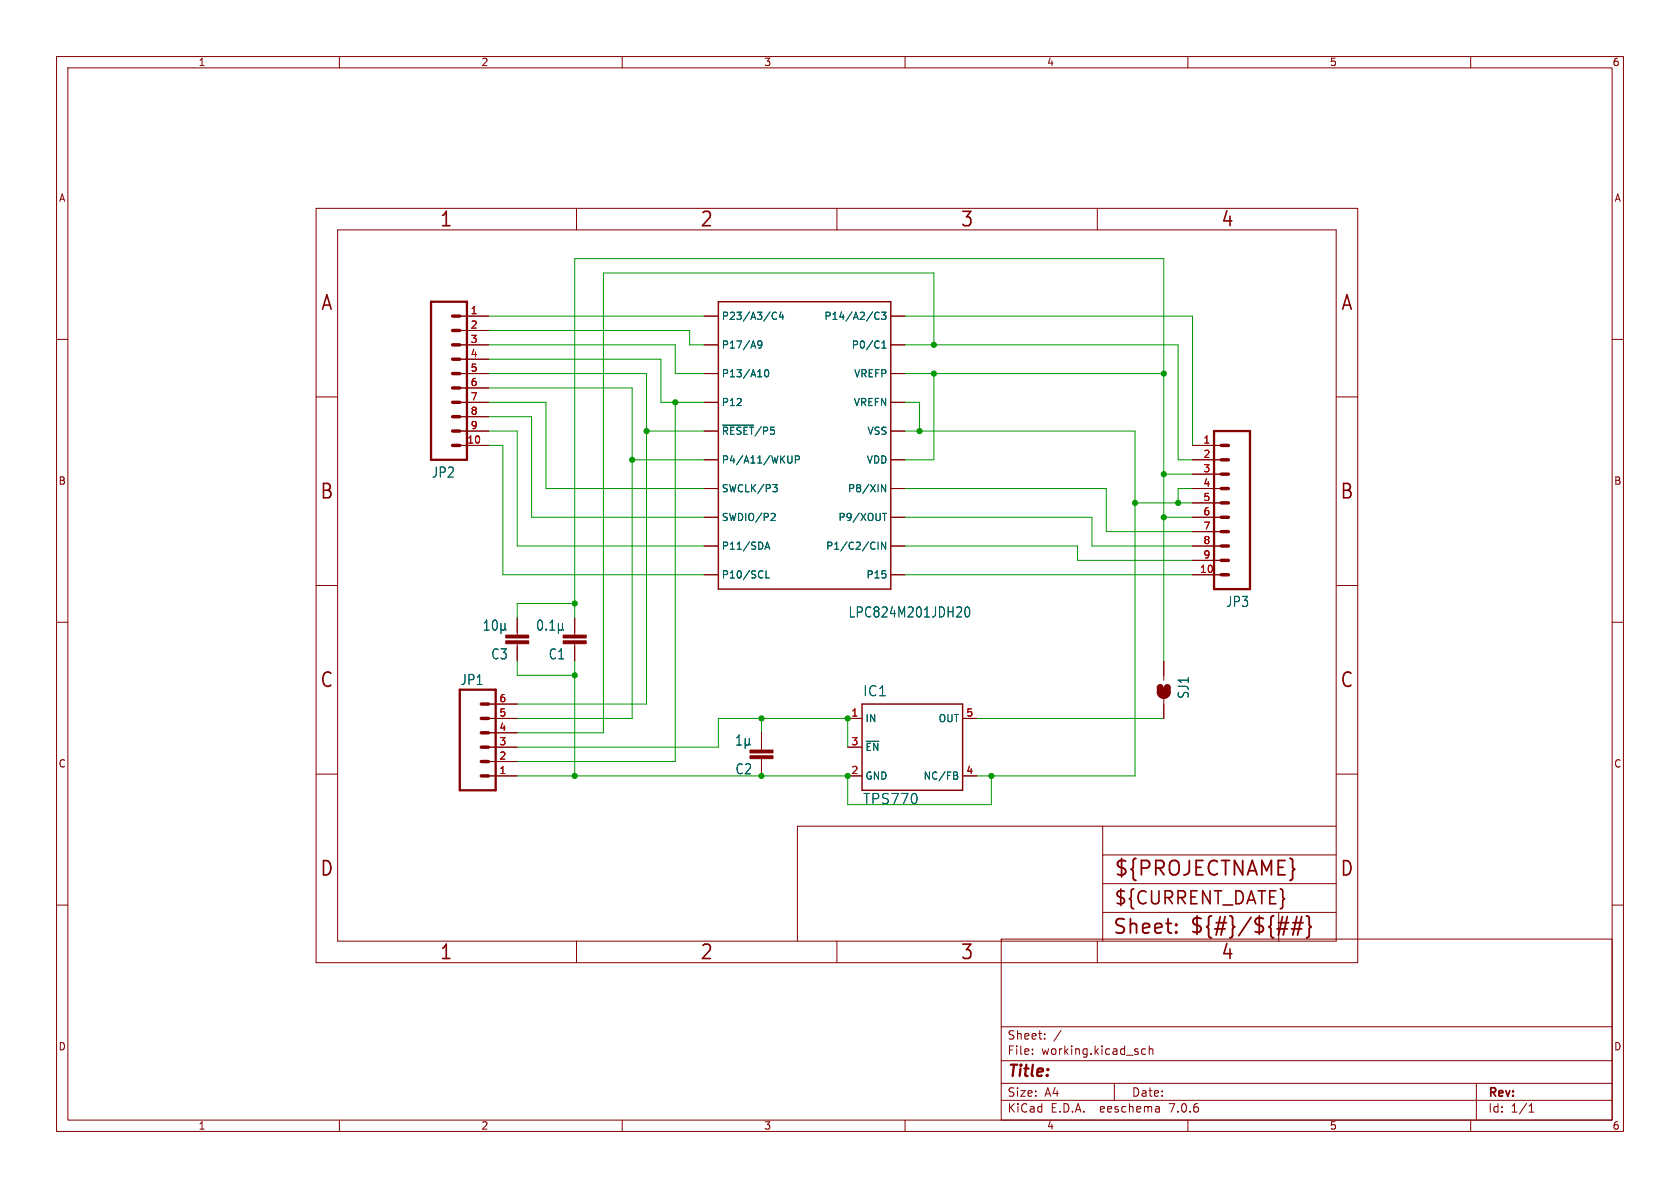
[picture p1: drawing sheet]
(kicad_sch (version 20230121) (generator eeschema)

 (paper "A4")

 (lib_symbols
  (symbol "working-eagle-import:C-EUC0603K" (in_bom yes) (on_board yes)
   (property "Reference" "C" (at 1.524 0.381 0) (effects (font (size 1.778 1.5113)) (justify left bottom)))
   (property "Value" "" (at 1.524 -4.699 0) (effects (font (size 1.778 1.5113)) (justify left bottom)))
   (property "Footprint" "working:C0603K" (at 0 0 0) (effects (font (size 1.27 1.27)) hide))
   (property "Datasheet" "" (at 0 0 0) (effects (font (size 1.27 1.27)) hide))
   (property "ki_locked" "" (at 0 0 0) (effects (font (size 1.27 1.27))))
   (symbol "C-EUC0603K_1_0"
    (rectangle (start -2.032 -2.032) (end 2.032 -1.524) (stroke (width 0) (type default)) (fill (type outline)))
    (rectangle (start -2.032 -1.016) (end 2.032 -0.508) (stroke (width 0) (type default)) (fill (type outline)))
    (polyline (pts (xy 0 -2.54) (xy 0 -2.032)) (stroke (width 0.1524) (type solid)) (fill (type none)))
    (polyline (pts (xy 0 0) (xy 0 -0.508)) (stroke (width 0.1524) (type solid)) (fill (type none)))
    (pin passive line (at 0 2.54 270) (length 2.54) (name "1" (effects (font (size 0 0)))) (number "1" (effects (font (size 0 0)))))
    (pin passive line (at 0 -5.08 90) (length 2.54) (name "2" (effects (font (size 0 0)))) (number "2" (effects (font (size 0 0)))))))
  (symbol "working-eagle-import:C-EUC0805K" (in_bom yes) (on_board yes)
   (property "Reference" "C" (at 1.524 0.381 0) (effects (font (size 1.778 1.5113)) (justify left bottom)))
   (property "Value" "" (at 1.524 -4.699 0) (effects (font (size 1.778 1.5113)) (justify left bottom)))
   (property "Footprint" "working:C0805K" (at 0 0 0) (effects (font (size 1.27 1.27)) hide))
   (property "Datasheet" "" (at 0 0 0) (effects (font (size 1.27 1.27)) hide))
   (property "ki_locked" "" (at 0 0 0) (effects (font (size 1.27 1.27))))
   (symbol "C-EUC0805K_1_0"
    (rectangle (start -2.032 -2.032) (end 2.032 -1.524) (stroke (width 0) (type default)) (fill (type outline)))
    (rectangle (start -2.032 -1.016) (end 2.032 -0.508) (stroke (width 0) (type default)) (fill (type outline)))
    (polyline (pts (xy 0 -2.54) (xy 0 -2.032)) (stroke (width 0.1524) (type solid)) (fill (type none)))
    (polyline (pts (xy 0 0) (xy 0 -0.508)) (stroke (width 0.1524) (type solid)) (fill (type none)))
    (pin passive line (at 0 2.54 270) (length 2.54) (name "1" (effects (font (size 0 0)))) (number "1" (effects (font (size 0 0)))))
    (pin passive line (at 0 -5.08 90) (length 2.54) (name "2" (effects (font (size 0 0)))) (number "2" (effects (font (size 0 0)))))))
  (symbol "working-eagle-import:DINA5_L" (in_bom yes) (on_board yes)
   (property "Reference" "#FRAME" (at 0 0 0) (effects (font (size 1.27 1.27)) hide))
   (property "Value" "" (at 0 0 0) (effects (font (size 1.27 1.27)) hide))
   (property "Footprint" "" (at 0 0 0) (effects (font (size 1.27 1.27)) hide))
   (property "Datasheet" "" (at 0 0 0) (effects (font (size 1.27 1.27)) hide))
   (property "ki_locked" "" (at 0 0 0) (effects (font (size 1.27 1.27))))
   (symbol "DINA5_L_1_0"
    (polyline (pts (xy 0 33.3375) (xy 3.81 33.3375)) (stroke (width 0) (type default)) (fill (type none)))
    (polyline (pts (xy 0 66.675) (xy 3.81 66.675)) (stroke (width 0) (type default)) (fill (type none)))
    (polyline (pts (xy 0 100.0125) (xy 3.81 100.0125)) (stroke (width 0) (type default)) (fill (type none)))
    (polyline (pts (xy 3.81 3.81) (xy 3.81 129.54)) (stroke (width 0) (type default)) (fill (type none)))
    (polyline (pts (xy 46.0375 0) (xy 46.0375 3.81)) (stroke (width 0) (type default)) (fill (type none)))
    (polyline (pts (xy 46.0375 129.54) (xy 46.0375 133.35)) (stroke (width 0) (type default)) (fill (type none)))
    (polyline (pts (xy 85.09 3.81) (xy 85.09 24.13)) (stroke (width 0.1016) (type solid)) (fill (type none)))
    (polyline (pts (xy 85.09 24.13) (xy 139.065 24.13)) (stroke (width 0.1016) (type solid)) (fill (type none)))
    (polyline (pts (xy 92.075 0) (xy 92.075 3.81)) (stroke (width 0) (type default)) (fill (type none)))
    (polyline (pts (xy 92.075 129.54) (xy 92.075 133.35)) (stroke (width 0) (type default)) (fill (type none)))
    (polyline (pts (xy 138.1125 0) (xy 138.1125 3.81)) (stroke (width 0) (type default)) (fill (type none)))
    (polyline (pts (xy 138.1125 129.54) (xy 138.1125 133.35)) (stroke (width 0) (type default)) (fill (type none)))
    (polyline (pts (xy 139.065 8.89) (xy 139.065 3.81)) (stroke (width 0.1016) (type solid)) (fill (type none)))
    (polyline (pts (xy 139.065 8.89) (xy 139.065 13.97)) (stroke (width 0.1016) (type solid)) (fill (type none)))
    (polyline (pts (xy 139.065 13.97) (xy 139.065 19.05)) (stroke (width 0.1016) (type solid)) (fill (type none)))
    (polyline (pts (xy 139.065 13.97) (xy 180.34 13.97)) (stroke (width 0.1016) (type solid)) (fill (type none)))
    (polyline (pts (xy 139.065 19.05) (xy 139.065 24.13)) (stroke (width 0.1016) (type solid)) (fill (type none)))
    (polyline (pts (xy 139.065 19.05) (xy 180.34 19.05)) (stroke (width 0.1016) (type solid)) (fill (type none)))
    (polyline (pts (xy 139.065 24.13) (xy 180.34 24.13)) (stroke (width 0.1016) (type solid)) (fill (type none)))
    (polyline (pts (xy 170.18 3.81) (xy 170.18 8.89)) (stroke (width 0.1016) (type solid)) (fill (type none)))
    (polyline (pts (xy 170.18 8.89) (xy 139.065 8.89)) (stroke (width 0.1016) (type solid)) (fill (type none)))
    (polyline (pts (xy 170.18 8.89) (xy 180.34 8.89)) (stroke (width 0.1016) (type solid)) (fill (type none)))
    (polyline (pts (xy 180.34 3.81) (xy 3.81 3.81)) (stroke (width 0) (type default)) (fill (type none)))
    (polyline (pts (xy 180.34 3.81) (xy 180.34 129.54)) (stroke (width 0) (type default)) (fill (type none)))
    (polyline (pts (xy 180.34 33.3375) (xy 184.15 33.3375)) (stroke (width 0) (type default)) (fill (type none)))
    (polyline (pts (xy 180.34 66.675) (xy 184.15 66.675)) (stroke (width 0) (type default)) (fill (type none)))
    (polyline (pts (xy 180.34 100.0125) (xy 184.15 100.0125)) (stroke (width 0) (type default)) (fill (type none)))
    (polyline (pts (xy 180.34 129.54) (xy 3.81 129.54)) (stroke (width 0) (type default)) (fill (type none)))
    (polyline (pts (xy 0 0) (xy 184.15 0) (xy 184.15 133.35) (xy 0 133.35) (xy 0 0)) (stroke (width 0) (type default)) (fill (type none)))
    (text "${#}/${##}" (at 154.305 5.08 0) (effects (font (size 2.54 2.54)) (justify left bottom)))
    (text "${CURRENT_DATE}" (at 140.97 10.16 0) (effects (font (size 2.286 2.286)) (justify left bottom)))
    (text "${PROJECTNAME}" (at 140.97 15.24 0) (effects (font (size 2.54 2.54)) (justify left bottom)))
    (text "1" (at 23.0188 1.905 0) (effects (font (size 2.54 2.286))))
    (text "1" (at 23.0188 131.445 0) (effects (font (size 2.54 2.286))))
    (text "2" (at 69.0563 1.905 0) (effects (font (size 2.54 2.286))))
    (text "2" (at 69.0563 131.445 0) (effects (font (size 2.54 2.286))))
    (text "3" (at 115.0938 1.905 0) (effects (font (size 2.54 2.286))))
    (text "3" (at 115.0938 131.445 0) (effects (font (size 2.54 2.286))))
    (text "4" (at 161.1313 1.905 0) (effects (font (size 2.54 2.286))))
    (text "4" (at 161.1313 131.445 0) (effects (font (size 2.54 2.286))))
    (text "A" (at 1.905 116.6813 0) (effects (font (size 2.54 2.286))))
    (text "A" (at 182.245 116.6813 0) (effects (font (size 2.54 2.286))))
    (text "B" (at 1.905 83.3438 0) (effects (font (size 2.54 2.286))))
    (text "B" (at 182.245 83.3438 0) (effects (font (size 2.54 2.286))))
    (text "C" (at 1.905 50.0063 0) (effects (font (size 2.54 2.286))))
    (text "C" (at 182.245 50.0063 0) (effects (font (size 2.54 2.286))))
    (text "D" (at 1.905 16.6688 0) (effects (font (size 2.54 2.286))))
    (text "D" (at 182.245 16.6688 0) (effects (font (size 2.54 2.286))))
    (text "Sheet:" (at 140.716 4.953 0) (effects (font (size 2.54 2.54)) (justify left bottom)))))
  (symbol "working-eagle-import:LPC824M201JDH20" (in_bom yes) (on_board yes)
   (property "Reference" "" (at 7.62 -27.94 0) (effects (font (size 1.778 1.5113)) (justify left bottom) hide))
   (property "Value" "" (at 7.62 -30.48 0) (effects (font (size 1.778 1.5113)) (justify left bottom)))
   (property "Footprint" "working:TSSOP20" (at 0 0 0) (effects (font (size 1.27 1.27)) hide))
   (property "Datasheet" "" (at 0 0 0) (effects (font (size 1.27 1.27)) hide))
   (property "ki_locked" "" (at 0 0 0) (effects (font (size 1.27 1.27))))
   (symbol "LPC824M201JDH20_1_0"
    (polyline (pts (xy -15.24 -25.4) (xy -15.24 25.4)) (stroke (width 0.254) (type solid)) (fill (type none)))
    (polyline (pts (xy -15.24 25.4) (xy 15.24 25.4)) (stroke (width 0.254) (type solid)) (fill (type none)))
    (polyline (pts (xy 15.24 -25.4) (xy -15.24 -25.4)) (stroke (width 0.254) (type solid)) (fill (type none)))
    (polyline (pts (xy 15.24 25.4) (xy 15.24 -25.4)) (stroke (width 0.254) (type solid)) (fill (type none)))
    (pin bidirectional line (at -17.78 22.86 0) (length 2.54) (name "P23/A3/C4" (effects (font (size 1.27 1.27)))) (number "1" (effects (font (size 0 0)))))
    (pin bidirectional line (at -17.78 -22.86 0) (length 2.54) (name "P10/SCL" (effects (font (size 1.27 1.27)))) (number "10" (effects (font (size 0 0)))))
    (pin bidirectional line (at 17.78 -22.86 180) (length 2.54) (name "P15" (effects (font (size 1.27 1.27)))) (number "11" (effects (font (size 0 0)))))
    (pin bidirectional line (at 17.78 -17.78 180) (length 2.54) (name "P1/C2/CIN" (effects (font (size 1.27 1.27)))) (number "12" (effects (font (size 0 0)))))
    (pin bidirectional line (at 17.78 -12.7 180) (length 2.54) (name "P9/XOUT" (effects (font (size 1.27 1.27)))) (number "13" (effects (font (size 0 0)))))
    (pin bidirectional line (at 17.78 -7.62 180) (length 2.54) (name "P8/XIN" (effects (font (size 1.27 1.27)))) (number "14" (effects (font (size 0 0)))))
    (pin bidirectional line (at 17.78 -2.54 180) (length 2.54) (name "VDD" (effects (font (size 1.27 1.27)))) (number "15" (effects (font (size 0 0)))))
    (pin bidirectional line (at 17.78 2.54 180) (length 2.54) (name "VSS" (effects (font (size 1.27 1.27)))) (number "16" (effects (font (size 0 0)))))
    (pin bidirectional line (at 17.78 7.62 180) (length 2.54) (name "VREFN" (effects (font (size 1.27 1.27)))) (number "17" (effects (font (size 0 0)))))
    (pin bidirectional line (at 17.78 12.7 180) (length 2.54) (name "VREFP" (effects (font (size 1.27 1.27)))) (number "18" (effects (font (size 0 0)))))
    (pin bidirectional line (at 17.78 17.78 180) (length 2.54) (name "P0/C1" (effects (font (size 1.27 1.27)))) (number "19" (effects (font (size 0 0)))))
    (pin bidirectional line (at -17.78 17.78 0) (length 2.54) (name "P17/A9" (effects (font (size 1.27 1.27)))) (number "2" (effects (font (size 0 0)))))
    (pin bidirectional line (at 17.78 22.86 180) (length 2.54) (name "P14/A2/C3" (effects (font (size 1.27 1.27)))) (number "20" (effects (font (size 0 0)))))
    (pin bidirectional line (at -17.78 12.7 0) (length 2.54) (name "P13/A10" (effects (font (size 1.27 1.27)))) (number "3" (effects (font (size 0 0)))))
    (pin bidirectional line (at -17.78 7.62 0) (length 2.54) (name "P12" (effects (font (size 1.27 1.27)))) (number "4" (effects (font (size 0 0)))))
    (pin bidirectional line (at -17.78 2.54 0) (length 2.54) (name "~{RESET}/P5" (effects (font (size 1.27 1.27)))) (number "5" (effects (font (size 0 0)))))
    (pin bidirectional line (at -17.78 -2.54 0) (length 2.54) (name "P4/A11/WKUP" (effects (font (size 1.27 1.27)))) (number "6" (effects (font (size 0 0)))))
    (pin bidirectional line (at -17.78 -7.62 0) (length 2.54) (name "SWCLK/P3" (effects (font (size 1.27 1.27)))) (number "7" (effects (font (size 0 0)))))
    (pin bidirectional line (at -17.78 -12.7 0) (length 2.54) (name "SWDIO/P2" (effects (font (size 1.27 1.27)))) (number "8" (effects (font (size 0 0)))))
    (pin bidirectional line (at -17.78 -17.78 0) (length 2.54) (name "P11/SDA" (effects (font (size 1.27 1.27)))) (number "9" (effects (font (size 0 0)))))))
  (symbol "working-eagle-import:M06LONGPADS" (in_bom yes) (on_board yes)
   (property "Reference" "JP" (at -5.08 10.922 0) (effects (font (size 1.778 1.5113)) (justify left bottom)))
   (property "Value" "" (at -5.08 -10.16 0) (effects (font (size 1.778 1.5113)) (justify left bottom)))
   (property "Footprint" "working:1X06_LONGPADS" (at 0 0 0) (effects (font (size 1.27 1.27)) hide))
   (property "Datasheet" "" (at 0 0 0) (effects (font (size 1.27 1.27)) hide))
   (property "ki_locked" "" (at 0 0 0) (effects (font (size 1.27 1.27))))
   (symbol "M06LONGPADS_1_0"
    (polyline (pts (xy -5.08 10.16) (xy -5.08 -7.62)) (stroke (width 0.4064) (type solid)) (fill (type none)))
    (polyline (pts (xy -5.08 10.16) (xy 1.27 10.16)) (stroke (width 0.4064) (type solid)) (fill (type none)))
    (polyline (pts (xy -1.27 -5.08) (xy 0 -5.08)) (stroke (width 0.6096) (type solid)) (fill (type none)))
    (polyline (pts (xy -1.27 -2.54) (xy 0 -2.54)) (stroke (width 0.6096) (type solid)) (fill (type none)))
    (polyline (pts (xy -1.27 0) (xy 0 0)) (stroke (width 0.6096) (type solid)) (fill (type none)))
    (polyline (pts (xy -1.27 2.54) (xy 0 2.54)) (stroke (width 0.6096) (type solid)) (fill (type none)))
    (polyline (pts (xy -1.27 5.08) (xy 0 5.08)) (stroke (width 0.6096) (type solid)) (fill (type none)))
    (polyline (pts (xy -1.27 7.62) (xy 0 7.62)) (stroke (width 0.6096) (type solid)) (fill (type none)))
    (polyline (pts (xy 1.27 -7.62) (xy -5.08 -7.62)) (stroke (width 0.4064) (type solid)) (fill (type none)))
    (polyline (pts (xy 1.27 -7.62) (xy 1.27 10.16)) (stroke (width 0.4064) (type solid)) (fill (type none)))
    (pin passive line (at 5.08 -5.08 180) (length 5.08) (name "1" (effects (font (size 0 0)))) (number "1" (effects (font (size 1.27 1.27)))))
    (pin passive line (at 5.08 -2.54 180) (length 5.08) (name "2" (effects (font (size 0 0)))) (number "2" (effects (font (size 1.27 1.27)))))
    (pin passive line (at 5.08 0 180) (length 5.08) (name "3" (effects (font (size 0 0)))) (number "3" (effects (font (size 1.27 1.27)))))
    (pin passive line (at 5.08 2.54 180) (length 5.08) (name "4" (effects (font (size 0 0)))) (number "4" (effects (font (size 1.27 1.27)))))
    (pin passive line (at 5.08 5.08 180) (length 5.08) (name "5" (effects (font (size 0 0)))) (number "5" (effects (font (size 1.27 1.27)))))
    (pin passive line (at 5.08 7.62 180) (length 5.08) (name "6" (effects (font (size 0 0)))) (number "6" (effects (font (size 1.27 1.27)))))))
  (symbol "working-eagle-import:M10NO_SILK_PTH_FEMALE" (in_bom yes) (on_board yes)
   (property "Reference" "JP" (at 0 8.89 0) (effects (font (size 1.778 1.5113)) (justify left bottom)))
   (property "Value" "" (at 0 -22.86 0) (effects (font (size 1.778 1.5113)) (justify left bottom)))
   (property "Footprint" "working:1X10_NO_SILK" (at 0 0 0) (effects (font (size 1.27 1.27)) hide))
   (property "Datasheet" "" (at 0 0 0) (effects (font (size 1.27 1.27)) hide))
   (property "ki_locked" "" (at 0 0 0) (effects (font (size 1.27 1.27))))
   (symbol "M10NO_SILK_PTH_FEMALE_1_0"
    (polyline (pts (xy 0 7.62) (xy 0 -20.32)) (stroke (width 0.4064) (type solid)) (fill (type none)))
    (polyline (pts (xy 0 7.62) (xy 6.35 7.62)) (stroke (width 0.4064) (type solid)) (fill (type none)))
    (polyline (pts (xy 3.81 -17.78) (xy 5.08 -17.78)) (stroke (width 0.6096) (type solid)) (fill (type none)))
    (polyline (pts (xy 3.81 -15.24) (xy 5.08 -15.24)) (stroke (width 0.6096) (type solid)) (fill (type none)))
    (polyline (pts (xy 3.81 -12.7) (xy 5.08 -12.7)) (stroke (width 0.6096) (type solid)) (fill (type none)))
    (polyline (pts (xy 3.81 -10.16) (xy 5.08 -10.16)) (stroke (width 0.6096) (type solid)) (fill (type none)))
    (polyline (pts (xy 3.81 -7.62) (xy 5.08 -7.62)) (stroke (width 0.6096) (type solid)) (fill (type none)))
    (polyline (pts (xy 3.81 -5.08) (xy 5.08 -5.08)) (stroke (width 0.6096) (type solid)) (fill (type none)))
    (polyline (pts (xy 3.81 -2.54) (xy 5.08 -2.54)) (stroke (width 0.6096) (type solid)) (fill (type none)))
    (polyline (pts (xy 3.81 0) (xy 5.08 0)) (stroke (width 0.6096) (type solid)) (fill (type none)))
    (polyline (pts (xy 3.81 2.54) (xy 5.08 2.54)) (stroke (width 0.6096) (type solid)) (fill (type none)))
    (polyline (pts (xy 3.81 5.08) (xy 5.08 5.08)) (stroke (width 0.6096) (type solid)) (fill (type none)))
    (polyline (pts (xy 6.35 -20.32) (xy 0 -20.32)) (stroke (width 0.4064) (type solid)) (fill (type none)))
    (polyline (pts (xy 6.35 -20.32) (xy 6.35 7.62)) (stroke (width 0.4064) (type solid)) (fill (type none)))
    (pin passive line (at 10.16 -17.78 180) (length 5.08) (name "1" (effects (font (size 0 0)))) (number "1" (effects (font (size 1.27 1.27)))))
    (pin passive line (at 10.16 5.08 180) (length 5.08) (name "10" (effects (font (size 0 0)))) (number "10" (effects (font (size 1.27 1.27)))))
    (pin passive line (at 10.16 -15.24 180) (length 5.08) (name "2" (effects (font (size 0 0)))) (number "2" (effects (font (size 1.27 1.27)))))
    (pin passive line (at 10.16 -12.7 180) (length 5.08) (name "3" (effects (font (size 0 0)))) (number "3" (effects (font (size 1.27 1.27)))))
    (pin passive line (at 10.16 -10.16 180) (length 5.08) (name "4" (effects (font (size 0 0)))) (number "4" (effects (font (size 1.27 1.27)))))
    (pin passive line (at 10.16 -7.62 180) (length 5.08) (name "5" (effects (font (size 0 0)))) (number "5" (effects (font (size 1.27 1.27)))))
    (pin passive line (at 10.16 -5.08 180) (length 5.08) (name "6" (effects (font (size 0 0)))) (number "6" (effects (font (size 1.27 1.27)))))
    (pin passive line (at 10.16 -2.54 180) (length 5.08) (name "7" (effects (font (size 0 0)))) (number "7" (effects (font (size 1.27 1.27)))))
    (pin passive line (at 10.16 0 180) (length 5.08) (name "8" (effects (font (size 0 0)))) (number "8" (effects (font (size 1.27 1.27)))))
    (pin passive line (at 10.16 2.54 180) (length 5.08) (name "9" (effects (font (size 0 0)))) (number "9" (effects (font (size 1.27 1.27)))))))
  (symbol "working-eagle-import:SOLDERJUMPERTRACE" (in_bom yes) (on_board yes)
   (property "Reference" "SJ" (at -2.54 2.54 0) (effects (font (size 1.778 1.5113)) (justify left bottom)))
   (property "Value" "" (at -2.54 -5.08 0) (effects (font (size 1.778 1.5113)) (justify left bottom)))
   (property "Footprint" "working:SJ_2S-TRACE" (at 0 0 0) (effects (font (size 1.27 1.27)) hide))
   (property "Datasheet" "" (at 0 0 0) (effects (font (size 1.27 1.27)) hide))
   (property "ki_locked" "" (at 0 0 0) (effects (font (size 1.27 1.27))))
   (symbol "SOLDERJUMPERTRACE_1_0"
    (arc (start -0.381 -0.635) (mid 0.2541 -0.0001) (end -0.3808 0.635) (stroke (width 1.27) (type solid)) (fill (type none)))
    (polyline (pts (xy -2.54 0) (xy -1.651 0)) (stroke (width 0.1524) (type solid)) (fill (type none)))
    (polyline (pts (xy 2.54 0) (xy 1.651 0)) (stroke (width 0.1524) (type solid)) (fill (type none)))
    (arc (start 0.3808 -0.635) (mid 1.0132 -0.0001) (end 0.381 0.635) (stroke (width 1.27) (type solid)) (fill (type none)))
    (pin passive line (at -5.08 0 0) (length 2.54) (name "1" (effects (font (size 0 0)))) (number "1" (effects (font (size 0 0)))))
    (pin passive line (at 5.08 0 180) (length 2.54) (name "2" (effects (font (size 0 0)))) (number "2" (effects (font (size 0 0)))))))
  (symbol "working-eagle-import:TPS770" (in_bom yes) (on_board yes)
   (property "Reference" "IC" (at -7.62 8.89 0) (effects (font (size 1.778 1.778)) (justify left bottom)))
   (property "Value" "" (at -7.62 -10.16 0) (effects (font (size 1.778 1.778)) (justify left bottom)))
   (property "Footprint" "working:SOT23-DBV" (at 0 0 0) (effects (font (size 1.27 1.27)) hide))
   (property "Datasheet" "" (at 0 0 0) (effects (font (size 1.27 1.27)) hide))
   (property "ki_locked" "" (at 0 0 0) (effects (font (size 1.27 1.27))))
   (symbol "TPS770_1_0"
    (polyline (pts (xy -7.62 -7.62) (xy -7.62 7.62)) (stroke (width 0.254) (type solid)) (fill (type none)))
    (polyline (pts (xy -7.62 7.62) (xy 10.16 7.62)) (stroke (width 0.254) (type solid)) (fill (type none)))
    (polyline (pts (xy 10.16 -7.62) (xy -7.62 -7.62)) (stroke (width 0.254) (type solid)) (fill (type none)))
    (polyline (pts (xy 10.16 7.62) (xy 10.16 -7.62)) (stroke (width 0.254) (type solid)) (fill (type none)))
    (pin input line (at -10.16 5.08 0) (length 2.54) (name "IN" (effects (font (size 1.27 1.27)))) (number "1" (effects (font (size 1.27 1.27)))))
    (pin power_in line (at -10.16 -5.08 0) (length 2.54) (name "GND" (effects (font (size 1.27 1.27)))) (number "2" (effects (font (size 1.27 1.27)))))
    (pin input line (at -10.16 0 0) (length 2.54) (name "~{EN}" (effects (font (size 1.27 1.27)))) (number "3" (effects (font (size 1.27 1.27)))))
    (pin passive line (at 12.7 -5.08 180) (length 2.54) (name "NC/FB" (effects (font (size 1.27 1.27)))) (number "4" (effects (font (size 1.27 1.27)))))
    (pin passive line (at 12.7 5.08 180) (length 2.54) (name "OUT" (effects (font (size 1.27 1.27)))) (number "5" (effects (font (size 1.27 1.27))))))))

 (junction (at 114.3 76.2) (diameter 0) (color 0 0 0 0))
 (junction (at 162.56 76.2) (diameter 0) (color 0 0 0 0))
 (junction (at 205.74 83.82) (diameter 0) (color 0 0 0 0))
 (junction (at 111.76 81.28) (diameter 0) (color 0 0 0 0))
 (junction (at 165.1 60.96) (diameter 0) (color 0 0 0 0))
 (junction (at 101.6 119.38) (diameter 0) (color 0 0 0 0))
 (junction (at 101.6 137.16) (diameter 0) (color 0 0 0 0))
 (junction (at 149.86 137.16) (diameter 0) (color 0 0 0 0))
 (junction (at 134.62 137.16) (diameter 0) (color 0 0 0 0))
 (junction (at 165.1 66.04) (diameter 0) (color 0 0 0 0))
 (junction (at 119.38 71.12) (diameter 0) (color 0 0 0 0))
 (junction (at 101.6 106.68) (diameter 0) (color 0 0 0 0))
 (junction (at 200.66 88.9) (diameter 0) (color 0 0 0 0))
 (junction (at 134.62 127) (diameter 0) (color 0 0 0 0))
 (junction (at 149.86 127) (diameter 0) (color 0 0 0 0))
 (junction (at 175.26 137.16) (diameter 0) (color 0 0 0 0))
 (junction (at 208.28 88.9) (diameter 0) (color 0 0 0 0))
 (junction (at 205.74 66.04) (diameter 0) (color 0 0 0 0))
 (junction (at 205.74 91.44) (diameter 0) (color 0 0 0 0))

 (wire (pts (xy 124.46 60.96) (xy 121.92 60.96)) (stroke (width 0.1524) (type solid)))
 (wire (pts (xy 195.58 86.36) (xy 195.58 93.98)) (stroke (width 0.1524) (type solid)))
 (wire (pts (xy 160.02 71.12) (xy 162.56 71.12)) (stroke (width 0.1524) (type solid)))
 (wire (pts (xy 165.1 48.26) (xy 106.68 48.26)) (stroke (width 0.1524) (type solid)))
 (wire (pts (xy 205.74 83.82) (xy 210.82 83.82)) (stroke (width 0.1524) (type solid)))
 (wire (pts (xy 101.6 45.72) (xy 205.74 45.72)) (stroke (width 0.1524) (type solid)))
 (wire (pts (xy 119.38 71.12) (xy 116.84 71.12)) (stroke (width 0.1524) (type solid)))
 (wire (pts (xy 175.26 142.24) (xy 175.26 137.16)) (stroke (width 0.1524) (type solid)))
 (wire (pts (xy 124.46 76.2) (xy 114.3 76.2)) (stroke (width 0.1524) (type solid)))
 (wire (pts (xy 205.74 91.44) (xy 210.82 91.44)) (stroke (width 0.1524) (type solid)))
 (wire (pts (xy 91.44 119.38) (xy 91.44 116.84)) (stroke (width 0.1524) (type solid)))
 (wire (pts (xy 205.74 91.44) (xy 205.74 116.84)) (stroke (width 0.1524) (type solid)))
 (wire (pts (xy 91.44 127) (xy 111.76 127)) (stroke (width 0.1524) (type solid)))
 (wire (pts (xy 119.38 134.62) (xy 119.38 71.12)) (stroke (width 0.1524) (type solid)))
 (wire (pts (xy 101.6 137.16) (xy 101.6 124.46)) (stroke (width 0.1524) (type solid)))
 (wire (pts (xy 149.86 137.16) (xy 149.86 142.24)) (stroke (width 0.1524) (type solid)))
 (wire (pts (xy 88.9 101.6) (xy 88.9 78.74)) (stroke (width 0.1524) (type solid)))
 (wire (pts (xy 200.66 137.16) (xy 200.66 88.9)) (stroke (width 0.1524) (type solid)))
 (wire (pts (xy 160.02 55.88) (xy 210.82 55.88)) (stroke (width 0.1524) (type solid)))
 (wire (pts (xy 160.02 66.04) (xy 165.1 66.04)) (stroke (width 0.1524) (type solid)))
 (wire (pts (xy 175.26 137.16) (xy 200.66 137.16)) (stroke (width 0.1524) (type solid)))
 (wire (pts (xy 93.98 73.66) (xy 86.36 73.66)) (stroke (width 0.1524) (type solid)))
 (wire (pts (xy 88.9 78.74) (xy 86.36 78.74)) (stroke (width 0.1524) (type solid)))
 (wire (pts (xy 91.44 134.62) (xy 119.38 134.62)) (stroke (width 0.1524) (type solid)))
 (wire (pts (xy 208.28 88.9) (xy 210.82 88.9)) (stroke (width 0.1524) (type solid)))
 (wire (pts (xy 149.86 142.24) (xy 175.26 142.24)) (stroke (width 0.1524) (type solid)))
 (wire (pts (xy 111.76 81.28) (xy 111.76 68.58)) (stroke (width 0.1524) (type solid)))
 (wire (pts (xy 124.46 71.12) (xy 119.38 71.12)) (stroke (width 0.1524) (type solid)))
 (wire (pts (xy 162.56 71.12) (xy 162.56 76.2)) (stroke (width 0.1524) (type solid)))
 (wire (pts (xy 205.74 66.04) (xy 205.74 83.82)) (stroke (width 0.1524) (type solid)))
 (wire (pts (xy 160.02 60.96) (xy 165.1 60.96)) (stroke (width 0.1524) (type solid)))
 (wire (pts (xy 91.44 124.46) (xy 114.3 124.46)) (stroke (width 0.1524) (type solid)))
 (wire (pts (xy 101.6 137.16) (xy 134.62 137.16)) (stroke (width 0.1524) (type solid)))
 (wire (pts (xy 101.6 124.46) (xy 101.6 119.38)) (stroke (width 0.1524) (type solid)))
 (wire (pts (xy 124.46 81.28) (xy 111.76 81.28)) (stroke (width 0.1524) (type solid)))
 (wire (pts (xy 160.02 81.28) (xy 165.1 81.28)) (stroke (width 0.1524) (type solid)))
 (wire (pts (xy 205.74 45.72) (xy 205.74 66.04)) (stroke (width 0.1524) (type solid)))
 (wire (pts (xy 91.44 76.2) (xy 86.36 76.2)) (stroke (width 0.1524) (type solid)))
 (wire (pts (xy 208.28 60.96) (xy 208.28 81.28)) (stroke (width 0.1524) (type solid)))
 (wire (pts (xy 200.66 76.2) (xy 200.66 88.9)) (stroke (width 0.1524) (type solid)))
 (wire (pts (xy 124.46 101.6) (xy 88.9 101.6)) (stroke (width 0.1524) (type solid)))
 (wire (pts (xy 208.28 81.28) (xy 210.82 81.28)) (stroke (width 0.1524) (type solid)))
 (wire (pts (xy 111.76 68.58) (xy 86.36 68.58)) (stroke (width 0.1524) (type solid)))
 (wire (pts (xy 91.44 129.54) (xy 106.68 129.54)) (stroke (width 0.1524) (type solid)))
 (wire (pts (xy 121.92 60.96) (xy 121.92 58.42)) (stroke (width 0.1524) (type solid)))
 (wire (pts (xy 114.3 76.2) (xy 114.3 66.04)) (stroke (width 0.1524) (type solid)))
 (wire (pts (xy 165.1 60.96) (xy 208.28 60.96)) (stroke (width 0.1524) (type solid)))
 (wire (pts (xy 93.98 91.44) (xy 93.98 73.66)) (stroke (width 0.1524) (type solid)))
 (wire (pts (xy 205.74 83.82) (xy 205.74 91.44)) (stroke (width 0.1524) (type solid)))
 (wire (pts (xy 119.38 60.96) (xy 86.36 60.96)) (stroke (width 0.1524) (type solid)))
 (wire (pts (xy 101.6 116.84) (xy 101.6 119.38)) (stroke (width 0.1524) (type solid)))
 (wire (pts (xy 165.1 60.96) (xy 165.1 48.26)) (stroke (width 0.1524) (type solid)))
 (wire (pts (xy 190.5 96.52) (xy 190.5 99.06)) (stroke (width 0.1524) (type solid)))
 (wire (pts (xy 193.04 96.52) (xy 210.82 96.52)) (stroke (width 0.1524) (type solid)))
 (wire (pts (xy 111.76 127) (xy 111.76 96.52)) (stroke (width 0.1524) (type solid)))
 (wire (pts (xy 134.62 137.16) (xy 149.86 137.16)) (stroke (width 0.1524) (type solid)))
 (wire (pts (xy 91.44 96.52) (xy 91.44 76.2)) (stroke (width 0.1524) (type solid)))
 (wire (pts (xy 208.28 86.36) (xy 208.28 88.9)) (stroke (width 0.1524) (type solid)))
 (wire (pts (xy 91.44 132.08) (xy 127 132.08)) (stroke (width 0.1524) (type solid)))
 (wire (pts (xy 119.38 66.04) (xy 119.38 60.96)) (stroke (width 0.1524) (type solid)))
 (wire (pts (xy 96.52 86.36) (xy 96.52 71.12)) (stroke (width 0.1524) (type solid)))
 (wire (pts (xy 195.58 93.98) (xy 210.82 93.98)) (stroke (width 0.1524) (type solid)))
 (wire (pts (xy 190.5 99.06) (xy 210.82 99.06)) (stroke (width 0.1524) (type solid)))
 (wire (pts (xy 91.44 106.68) (xy 101.6 106.68)) (stroke (width 0.1524) (type solid)))
 (wire (pts (xy 160.02 101.6) (xy 210.82 101.6)) (stroke (width 0.1524) (type solid)))
 (wire (pts (xy 162.56 76.2) (xy 160.02 76.2)) (stroke (width 0.1524) (type solid)))
 (wire (pts (xy 200.66 88.9) (xy 208.28 88.9)) (stroke (width 0.1524) (type solid)))
 (wire (pts (xy 121.92 58.42) (xy 86.36 58.42)) (stroke (width 0.1524) (type solid)))
 (wire (pts (xy 116.84 63.5) (xy 116.84 71.12)) (stroke (width 0.1524) (type solid)))
 (wire (pts (xy 134.62 127) (xy 149.86 127)) (stroke (width 0.1524) (type solid)))
 (wire (pts (xy 101.6 106.68) (xy 101.6 45.72)) (stroke (width 0.1524) (type solid)))
 (wire (pts (xy 165.1 66.04) (xy 165.1 81.28)) (stroke (width 0.1524) (type solid)))
 (wire (pts (xy 165.1 66.04) (xy 205.74 66.04)) (stroke (width 0.1524) (type solid)))
 (wire (pts (xy 175.26 137.16) (xy 172.72 137.16)) (stroke (width 0.1524) (type solid)))
 (wire (pts (xy 101.6 119.38) (xy 91.44 119.38)) (stroke (width 0.1524) (type solid)))
 (wire (pts (xy 172.72 127) (xy 205.74 127)) (stroke (width 0.1524) (type solid)))
 (wire (pts (xy 127 127) (xy 134.62 127)) (stroke (width 0.1524) (type solid)))
 (wire (pts (xy 149.86 127) (xy 149.86 132.08)) (stroke (width 0.1524) (type solid)))
 (wire (pts (xy 114.3 76.2) (xy 114.3 124.46)) (stroke (width 0.1524) (type solid)))
 (wire (pts (xy 91.44 137.16) (xy 101.6 137.16)) (stroke (width 0.1524) (type solid)))
 (wire (pts (xy 210.82 55.88) (xy 210.82 78.74)) (stroke (width 0.1524) (type solid)))
 (wire (pts (xy 96.52 71.12) (xy 86.36 71.12)) (stroke (width 0.1524) (type solid)))
 (wire (pts (xy 114.3 66.04) (xy 86.36 66.04)) (stroke (width 0.1524) (type solid)))
 (wire (pts (xy 127 132.08) (xy 127 127)) (stroke (width 0.1524) (type solid)))
 (wire (pts (xy 134.62 127) (xy 134.62 129.54)) (stroke (width 0.1524) (type solid)))
 (wire (pts (xy 160.02 96.52) (xy 190.5 96.52)) (stroke (width 0.1524) (type solid)))
 (wire (pts (xy 124.46 66.04) (xy 119.38 66.04)) (stroke (width 0.1524) (type solid)))
 (wire (pts (xy 106.68 129.54) (xy 106.68 86.36)) (stroke (width 0.1524) (type solid)))
 (wire (pts (xy 124.46 55.88) (xy 86.36 55.88)) (stroke (width 0.1524) (type solid)))
 (wire (pts (xy 160.02 91.44) (xy 193.04 91.44)) (stroke (width 0.1524) (type solid)))
 (wire (pts (xy 193.04 91.44) (xy 193.04 96.52)) (stroke (width 0.1524) (type solid)))
 (wire (pts (xy 162.56 76.2) (xy 200.66 76.2)) (stroke (width 0.1524) (type solid)))
 (wire (pts (xy 208.28 86.36) (xy 210.82 86.36)) (stroke (width 0.1524) (type solid)))
 (wire (pts (xy 91.44 109.22) (xy 91.44 106.68)) (stroke (width 0.1524) (type solid)))
 (wire (pts (xy 111.76 81.28) (xy 111.76 96.52)) (stroke (width 0.1524) (type solid)))
 (wire (pts (xy 124.46 96.52) (xy 91.44 96.52)) (stroke (width 0.1524) (type solid)))
 (wire (pts (xy 86.36 63.5) (xy 116.84 63.5)) (stroke (width 0.1524) (type solid)))
 (wire (pts (xy 160.02 86.36) (xy 195.58 86.36)) (stroke (width 0.1524) (type solid)))
 (wire (pts (xy 124.46 86.36) (xy 96.52 86.36)) (stroke (width 0.1524) (type solid)))
 (wire (pts (xy 101.6 109.22) (xy 101.6 106.68)) (stroke (width 0.1524) (type solid)))
 (wire (pts (xy 106.68 48.26) (xy 106.68 86.36)) (stroke (width 0.1524) (type solid)))
 (wire (pts (xy 124.46 91.44) (xy 93.98 91.44)) (stroke (width 0.1524) (type solid)))

 (symbol (lib_id "working-eagle-import:SOLDERJUMPERTRACE") (at 205.74 121.92 270) (unit 1) (in_bom yes) (on_board yes) (dnp no)
  (property "Reference" "SJ1" (at 208.28 119.38 0) (effects (font (size 1.778 1.5113)) (justify left bottom)))
  (property "Value" "SOLDERJUMPERTRACE" (at 200.66 119.38 0) (effects (font (size 1.778 1.5113)) (justify left bottom) hide))
  (property "Footprint" "working:SJ_2S-TRACE" (at 205.74 121.92 0) (effects (font (size 1.27 1.27)) hide))
  (property "Datasheet" "" (at 205.74 121.92 0) (effects (font (size 1.27 1.27)) hide)) (pin "1") (pin "2"))

 (symbol (lib_id "working-eagle-import:DINA5_L") (at 55.88 170.18 0) (unit 1) (in_bom yes) (on_board yes) (dnp no)
  (property "Reference" "#FRAME1" (at 55.88 170.18 0) (effects (font (size 1.27 1.27)) hide))
  (property "Value" "DINA5_L" (at 55.88 170.18 0) (effects (font (size 1.27 1.27)) hide))
  (property "Footprint" "" (at 55.88 170.18 0) (effects (font (size 1.27 1.27)) hide))
  (property "Datasheet" "" (at 55.88 170.18 0) (effects (font (size 1.27 1.27)) hide)))

 (symbol (lib_id "working-eagle-import:M10NO_SILK_PTH_FEMALE") (at 76.2 73.66 0) (mirror x) (unit 1) (in_bom yes) (on_board yes) (dnp no)
  (property "Reference" "JP2" (at 76.2 82.55 0) (effects (font (size 1.778 1.5113)) (justify left bottom)))
  (property "Value" "M10NO_SILK_PTH_FEMALE" (at 76.2 50.8 0) (effects (font (size 1.778 1.5113)) (justify left bottom) hide))
  (property "Footprint" "working:1X10_NO_SILK" (at 76.2 73.66 0) (effects (font (size 1.27 1.27)) hide))
  (property "Datasheet" "" (at 76.2 73.66 0) (effects (font (size 1.27 1.27)) hide)) (pin "1") (pin "10") (pin "2") (pin "3") (pin "4") (pin "5") (pin "6") (pin "7") (pin "8") (pin "9"))

 (symbol (lib_id "working-eagle-import:LPC824M201JDH20") (at 142.24 78.74 0) (unit 1) (in_bom yes) (on_board yes) (dnp no)
  (property "Reference" "U$3" (at 149.86 106.68 0) (effects (font (size 1.778 1.5113)) (justify left bottom) hide))
  (property "Value" "LPC824M201JDH20" (at 149.86 109.22 0) (effects (font (size 1.778 1.5113)) (justify left bottom)))
  (property "Footprint" "working:TSSOP20" (at 142.24 78.74 0) (effects (font (size 1.27 1.27)) hide))
  (property "Datasheet" "" (at 142.24 78.74 0) (effects (font (size 1.27 1.27)) hide)) (pin "1") (pin "10") (pin "11") (pin "12") (pin "13") (pin "14") (pin "15") (pin "16") (pin "17") (pin "18") (pin "19") (pin "2") (pin "20") (pin "3") (pin "4") (pin "5") (pin "6") (pin "7") (pin "8") (pin "9"))

 (symbol (lib_id "working-eagle-import:TPS770") (at 160.02 132.08 0) (unit 1) (in_bom yes) (on_board yes) (dnp no)
  (property "Reference" "IC1" (at 152.4 123.19 0) (effects (font (size 1.778 1.778)) (justify left bottom)))
  (property "Value" "TPS770" (at 152.4 142.24 0) (effects (font (size 1.778 1.778)) (justify left bottom)))
  (property "Footprint" "working:SOT23-DBV" (at 160.02 132.08 0) (effects (font (size 1.27 1.27)) hide))
  (property "Datasheet" "" (at 160.02 132.08 0) (effects (font (size 1.27 1.27)) hide)) (pin "1") (pin "2") (pin "3") (pin "4") (pin "5"))

 (symbol (lib_id "working-eagle-import:M06LONGPADS") (at 86.36 132.08 0) (unit 1) (in_bom yes) (on_board yes) (dnp no)
  (property "Reference" "JP1" (at 81.28 121.158 0) (effects (font (size 1.778 1.5113)) (justify left bottom)))
  (property "Value" "M06LONGPADS" (at 81.28 142.24 0) (effects (font (size 1.778 1.5113)) (justify left bottom) hide))
  (property "Footprint" "working:1X06_LONGPADS" (at 86.36 132.08 0) (effects (font (size 1.27 1.27)) hide))
  (property "Datasheet" "" (at 86.36 132.08 0) (effects (font (size 1.27 1.27)) hide)) (pin "1") (pin "2") (pin "3") (pin "4") (pin "5") (pin "6"))

 (symbol (lib_id "working-eagle-import:M10NO_SILK_PTH_FEMALE") (at 220.98 96.52 180) (unit 1) (in_bom yes) (on_board yes) (dnp no)
  (property "Reference" "JP3" (at 220.98 105.41 0) (effects (font (size 1.778 1.5113)) (justify left bottom)))
  (property "Value" "M10NO_SILK_PTH_FEMALE" (at 220.98 73.66 0) (effects (font (size 1.778 1.5113)) (justify left bottom) hide))
  (property "Footprint" "working:1X10_NO_SILK" (at 220.98 96.52 0) (effects (font (size 1.27 1.27)) hide))
  (property "Datasheet" "" (at 220.98 96.52 0) (effects (font (size 1.27 1.27)) hide)) (pin "1") (pin "10") (pin "2") (pin "3") (pin "4") (pin "5") (pin "6") (pin "7") (pin "8") (pin "9"))

 (symbol (lib_id "working-eagle-import:C-EUC0603K") (at 101.6 114.3 180) (unit 1) (in_bom yes) (on_board yes) (dnp no)
  (property "Reference" "C1" (at 100.076 114.681 0) (effects (font (size 1.778 1.5113)) (justify left bottom)))
  (property "Value" "0.1µ" (at 100.076 109.601 0) (effects (font (size 1.778 1.5113)) (justify left bottom)))
  (property "Footprint" "working:C0603K" (at 101.6 114.3 0) (effects (font (size 1.27 1.27)) hide))
  (property "Datasheet" "" (at 101.6 114.3 0) (effects (font (size 1.27 1.27)) hide)) (pin "1") (pin "2"))

 (symbol (lib_id "working-eagle-import:C-EUC0805K") (at 91.44 114.3 180) (unit 1) (in_bom yes) (on_board yes) (dnp no)
  (property "Reference" "C3" (at 89.916 114.681 0) (effects (font (size 1.778 1.5113)) (justify left bottom)))
  (property "Value" "10µ" (at 89.916 109.601 0) (effects (font (size 1.778 1.5113)) (justify left bottom)))
  (property "Footprint" "working:C0805K" (at 91.44 114.3 0) (effects (font (size 1.27 1.27)) hide))
  (property "Datasheet" "" (at 91.44 114.3 0) (effects (font (size 1.27 1.27)) hide)) (pin "1") (pin "2"))

 (symbol (lib_id "working-eagle-import:C-EUC0603K") (at 134.62 134.62 180) (unit 1) (in_bom yes) (on_board yes) (dnp no)
  (property "Reference" "C2" (at 133.096 135.001 0) (effects (font (size 1.778 1.5113)) (justify left bottom)))
  (property "Value" "1µ" (at 133.096 129.921 0) (effects (font (size 1.778 1.5113)) (justify left bottom)))
  (property "Footprint" "working:C0603K" (at 134.62 134.62 0) (effects (font (size 1.27 1.27)) hide))
  (property "Datasheet" "" (at 134.62 134.62 0) (effects (font (size 1.27 1.27)) hide)) (pin "1") (pin "2"))

 (sheet_instances (path "" (page "1"))))
